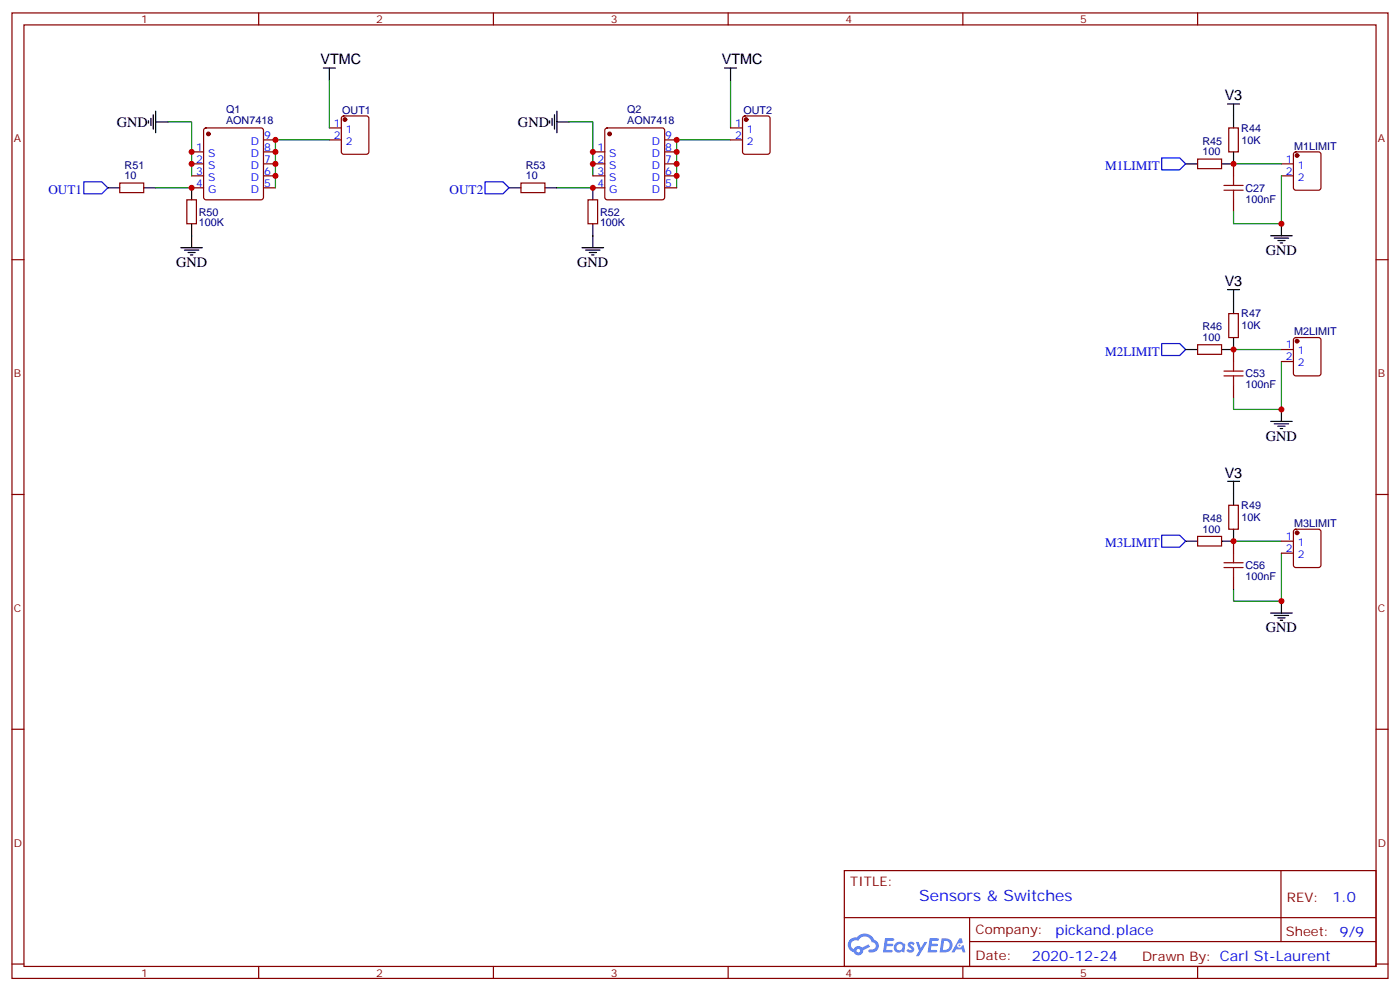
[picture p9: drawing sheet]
<svg xmlns="http://www.w3.org/2000/svg" width="412mm" height="292mm" viewBox="0 0 412 292" stroke-linecap="round" stroke-linejoin="round" font-family="sans-serif">
<g fill="none" stroke="#870000" stroke-width=".35">
<path d="M3.5 3.8h405.4v284.3h-405.4zM7.1 7.3h398.2v277.3h-398.2zM76.2 3.8v3.5M145.3 3.8v3.5M214.5 3.8v3.5M283.6 3.8v3.5M352.8 3.8v3.5M3.5 76.5h3.6M405.3 76.5h3.6M3.5 145.6h3.6M405.3 145.6h3.6M3.5 214.8h3.6"/>
<path d="M405.3 214.8h3.6M248.7 256.4h156.6v28.2h-156.6zM377.3 256.4v20.9M248.7 270.2h156.5M285.6 277.3h119.6M285.6 270.2v14.2M3.5 283.9h3.6M76.2 284.6v3.5M145.3 284.6v3.5M214.5 284.6v3.5M283.6 284.6v3.5M352.8 284.6v3.5"/>
<path d="M405.3 283.9h3.6"/>
</g>
<g fill="#5487ff">
<path d="M267.7 277.6a1.22 1.22 0 0 1 1.7 .2l-.4 .6a.47 .47 0 0 0-.3-.4 .47 .47 0 0 0-.5 .2l.1 .2a1.14 1.14 0 0 1 .8 1.8 1.14 1.14 0 0 1-1.9 0l-.2-.2 .5-.6 .7 .5a.29 .29 0 0 0 .3-.3 .29 .29 0 0 0-.2-.3 1.04 1.04 0 0 1-.6-1.7z"/>
<path d="M260.7 276.3h2.4l.3 .2-.2 .5-1.8 .1-.1 .8h1.5l.3 .4-.3 .4h-1.6l-.2 1.1h1.7l.2 .3-.2 .3-2.6 .1z"/>
<path d="M273.8 276.3h2.4l.3 .2-.1 .5-1.8 .1-.2 .8h1.6l.3 .4-.4 .4h-1.6l-.1 1.1h1.7l.2 .3-.2 .3-2.6 .1z"/>
<path d="M282.6 276.3h.7l.3 1.3-.6 .3a.69 .69 0 0 0-1 .3 .69 .69 0 0 0 .4 .9 .69 .69 0 0 0 .9-.6l.5-.2 .6 2.2h-.8l-.2-.9h-1.8l-.5 .9h-.8z"/>
<path d="M269.8 277.4h.8l.6 1.8 1.1-1.8h.9l-2.6 4.2h-.8l.9-1.5z"/>
<path d="M277.4 276.3l-.6 4.2h1.3a2.11 2.11 0 0 0 2.5-2.1 2.11 2.11 0 0 0-2.5-2.1zM278.1 277.1a1.39 1.39 0 0 1 1.7 1.4 1.39 1.39 0 0 1-1.8 1.3h-.3z"/>
<path d="M263.7 277.9a1.54 1.54 0 0 0-.1 2.2 1.54 1.54 0 0 0 2.2 .1l.6 .3 .3-2.3-.2-.3h-.4a1.49 1.49 0 0 0-2.4 0zM264 278.9a.94 .94 0 0 1 1.8 0 .94 .94 0 0 1-1.8 0z"/>
<path d="M250.4 276.7a2.18 2.18 0 0 0 1.1 3.7 1.44 1.44 0 0 0 1.6 .9 1.44 1.44 0 0 0 1.2-1.4l2-1.1-.5-.7-1.9 1a1.47 1.47 0 0 0-2.4 .4 1.39 1.39 0 0 1-.7-1.9 1.39 1.39 0 0 1 2-.5 2.12 2.12 0 0 1 2.2-1.3 2.12 2.12 0 0 1 1.9 1.7 1.14 1.14 0 0 1 1.1 1.4 1.14 1.14 0 0 1-1.7 .7 .43 .43 0 0 0-.5 .4 .43 .43 0 0 0 .4 .5 1.98 1.98 0 0 0 2.5-1.2 1.98 1.98 0 0 0-1.2-2.6 3.1 3.1 0 0 0-5.3-.6l-.9 .1zM252.3 280a.55 .55 0 0 1 1.1 0 .55 .55 0 0 1-1.1 0z"/>
<circle cx="282.6" cy="278.4" r=".26"/>
</g>
<g fill="none" stroke="#870000" stroke-width=".35">
<path d="M60.2 37.9l.5-.2h16.2l.5 .2 .2 .5v19.7l-.2 .5-.5 .2h-16.2l-.5-.2-.2-.5v-19.7zM97 37.7h3.5M100.8 34.4l.4-.3h6.7l.5 .3 .3 .5v9.8l-.3 .5-.5 .2h-6.7l-.5-.2-.2-.5v-9.8zM178.4 37.9l.5-.2h16.2l.5 .2 .2 .5v19.7l-.2 .5-.5 .2h-16.2l-.5-.2-.2-.5v-19.7zM215.2 37.7h3.5M219 34.4l.4-.3h6.7l.5 .3 .2 .5v9.8l-.2 .5-.5 .2h-6.7l-.5-.2-.2-.5v-9.8zM361.9 37.7h2.9v7h-2.9zM35.3 53.9h7v2.8h-7zM55 58.8h2.9v7.1h-2.9zM56.4 44.7h3.6M56.4 48.3h3.6M56.4 51.8h3.6"/>
<path d="M56.4 55.3h3.6M77.6 44.7h3.5M77.6 48.3h3.5M77.6 51.8h3.5M77.6 55.3h3.5M77.6 41.2h3.5M97 41.2h3.5M153.5 53.9h7v2.8h-7zM173.2 58.8h2.8v7.1h-2.8zM174.6 44.7h3.6M174.6 48.3h3.6M174.6 51.8h3.6"/>
<path d="M174.6 55.3h3.6M195.8 44.7h3.5M195.8 48.3h3.5M195.8 51.8h3.5M195.8 55.3h3.5M195.8 41.2h3.5M215.2 41.2h3.5M352.8 46.8h7v2.9h-7zM363.4 48.3v3.5M363.4 58.8v3.6M377.5 48.3h3.5M377.5 51.8h3.5"/>
<path d="M381.2 44.9l.5-.2h6.7l.5 .2 .2 .5v9.9l-.2 .5-.5 .2h-6.7l-.5-.2-.2-.5v-9.9zM361.9 92.4h2.9v7h-2.9zM381.2 99.6l.5-.2h6.7l.5 .2 .2 .5v9.9l-.2 .5-.5 .2h-6.7l-.5-.2-.2-.5v-9.9zM352.8 101.5h7v2.9h-7zM363.4 102.9v3.6M363.4 113.5v3.6M377.5 102.9h3.5M377.5 106.5h3.5M352.8 158h7v2.8h-7zM361.9 148.8h2.9v7.1h-2.9zM363.4 159.4v3.5M377.5 159.4h3.5"/>
<path d="M381.2 156.1l.5-.2h6.7l.5 .2 .2 .5v9.8l-.2 .5-.5 .2h-6.7l-.5-.2-.2-.5v-9.8zM363.4 170v3.5M377.5 162.9h3.5"/>
</g>
<g fill="#870000" stroke="#870000" stroke-width=".35">
<circle cx="61.4" cy="39.4" r=".53"/>
<circle cx="382.1" cy="45.8" r=".53"/>
<circle cx="101.6" cy="35.2" r=".53"/>
<circle cx="382.1" cy="100.5" r=".53"/>
<circle cx="382.1" cy="156.9" r=".53"/>
<circle cx="219.8" cy="35.2" r=".53"/>
<circle cx="179.6" cy="39.4" r=".53"/>
</g>
<g fill="none" stroke="#000" stroke-width=".35">
<path d="M43.7 35.6v.7M44.4 34.9v2.1M45.2 33.8v4.2M45.9 35.9h3.5M45.9 32.7v6.4M95.2 20h3.6M97 20v3.6M161.9 35.6v.7M162.6 34.9v2.1M163.3 33.8v4.2M164 35.9h3.6M164 32.7v6.4"/>
<path d="M213.4 20h3.6M215.2 20v3.6M361.6 30.6h3.5M363.4 30.6v7.1M31.7 55.3h3.6M42.3 55.3h3.6M56.4 55.3v3.5M149.9 55.3h3.6M160.5 55.3h3.5M174.6 55.3v3.5M349.2 48.3h3.6M363.4 44.7v3.6h-3.6"/>
<path d="M53.3 73h6.3M54.3 73.7h4.3M55.4 74.4h2.1M56.1 75.1h.7M56.4 65.9v7.1M171.4 73h6.4M172.5 73.7h4.2M173.6 74.4h2.1M174.3 75.1h.7M174.6 65.9v7.1M374.3 69.4h6.3M375.4 70.1h4.2"/>
<path d="M376.4 70.8h2.1M377.1 71.5h.7M377.5 65.9v3.5M361.6 85.3h3.5M363.4 85.3v7.1M363.4 99.4v3.5h-3.6M349.2 102.9h3.6M374.3 124.1h6.3M375.4 124.8h4.2M376.4 125.5h2.1M377.1 126.2h.7M377.5 120.6v3.5"/>
<path d="M349.2 159.4h3.6M361.6 141.7h3.5M363.4 141.7v7.1M363.4 155.9v3.5h-3.6M377.5 177v3.6M374.3 180.6h6.3M375.4 181.3h4.2M376.4 182h2.1M377.1 182.7h.7"/>
</g>
<path d="M360.5 56h5.7M360.5 54.6h5.7M363.4 51.8v2.8M363.4 56v2.8M360.5 110.7h5.7M360.5 109.3h5.7M363.4 106.5v2.8M363.4 110.7v2.8M360.5 167.1h5.7M360.5 165.7h5.7M363.4 162.9v2.8M363.4 167.1v2.9" fill="none" stroke="#a10000" stroke-width=".35"/>
<g fill="none" stroke="#008700" stroke-width=".35">
<path d="M49.4 35.9h7v15.9M97 23.6v14.1M167.6 35.9h7v15.9M215.2 23.6v14.1M45.9 55.3h10.5M97 41.2h-15.9v14.1M164 55.3h10.6M215.2 41.2h-15.9v14.1M363.4 48.3h14.1M377.5 51.8v14.1h-14.1v-3.5M363.4 102.9h14.1M377.5 106.5v14.1h-14.1v-3.5"/>
<path d="M363.4 159.4h14.1M377.5 162.9v14.1h-14.1v-3.5"/>
</g>
<path d="M24.7 53.6h5.3l1.7 1.7-1.7 1.8h-5.3zM142.9 53.6h5.3l1.7 1.7-1.7 1.8h-5.3zM342.2 46.5h5.3l1.7 1.8-1.7 1.7h-5.3zM342.2 101.2h5.3l1.7 1.7-1.7 1.8h-5.3zM342.2 157.6h5.3l1.7 1.8-1.7 1.7h-5.3z" fill="none" stroke="#00f" stroke-width=".35"/>
<g fill="#c00">
<circle cx="363.4" cy="48.3" r=".88"/>
<circle cx="377.5" cy="65.9" r=".88"/>
<circle cx="377.5" cy="120.6" r=".88"/>
<circle cx="363.4" cy="102.9" r=".88"/>
<circle cx="377.5" cy="177" r=".88"/>
<circle cx="363.4" cy="159.4" r=".88"/>
<circle cx="56.4" cy="55.3" r=".88"/>
<circle cx="81.1" cy="44.7" r=".88"/>
<circle cx="81.1" cy="48.3" r=".88"/>
<circle cx="81.1" cy="51.8" r=".88"/>
<circle cx="81.1" cy="41.2" r=".88"/>
<circle cx="56.4" cy="48.3" r=".88"/>
<circle cx="56.4" cy="44.7" r=".88"/>
<circle cx="174.6" cy="44.7" r=".88"/>
<circle cx="174.6" cy="48.3" r=".88"/>
<circle cx="199.3" cy="41.2" r=".88"/>
<circle cx="199.3" cy="51.8" r=".88"/>
<circle cx="199.3" cy="48.3" r=".88"/>
<circle cx="199.3" cy="44.7" r=".88"/>
<circle cx="174.6" cy="55.3" r=".88"/>
</g>
<text font-size="4.6" fill="#00f" x="270.8" y="265.4">Sensors &amp; Switches</text>
<g font-size="4.2">
<text x="94.4" y="18.9">VTMC</text>
<text x="212.6" y="18.9">VTMC</text>
<text x="360.8" y="29.5">V3</text>
<text x="34.4" y="37.3">GND</text>
<text x="152.6" y="37.3">GND</text>
<text x="372.9" y="75.1">GND</text>
<text x="51.9" y="78.6">GND</text>
<text x="170" y="78.6">GND</text>
<text x="360.8" y="84.2">V3</text>
<text x="372.9" y="129.8">GND</text>
<text x="360.8" y="140.6">V3</text>
<text x="372.9" y="186.2">GND</text>
</g>
<g font-size="4.2" fill="#00f">
<text x="392.5" y="265.7">1.0</text>
<text x="310.9" y="275.2">pickand.place</text>
<text x="304" y="283">2020-12-24</text>
</g>
<g font-size="3.9" fill="#00f">
<text x="325.5" y="50">M1LIMIT</text>
<text x="14.3" y="57.1">OUT1</text>
<text x="132.5" y="57.1">OUT2</text>
<text x="325.5" y="104.7">M2LIMIT</text>
<text x="325.5" y="161.1">M3LIMIT</text>
</g>
<g font-size="3.9" fill="#800">
<text x="250.5" y="261">TITLE:</text>
<text x="379.1" y="265.7">REV:</text>
<text x="287.4" y="275.2">Company:</text>
<text x="378.7" y="275.8">Sheet: 9/9</text>
<text x="287.4" y="282.9">Date:</text>
<text x="336.4" y="282.9">Drawn By: Carl St-Laurent</text>
</g>
<g font-size="3.2" fill="#800">
<text x="41.6" y="6.8">1</text>
<text x="110.8" y="6.8">2</text>
<text x="179.9" y="6.8">3</text>
<text x="249.1" y="6.8">4</text>
<text x="318.2" y="6.8">5</text>
<text x="4.1" y="41.9">A</text>
<text x="405.9" y="41.9">A</text>
<text x="4.1" y="111.1">B</text>
<text x="405.9" y="111.1">B</text>
<text x="4.1" y="180.2">C</text>
<text x="405.9" y="180.2">C</text>
<text x="4.1" y="249.3">D</text>
<text x="405.9" y="249.3">D</text>
<text x="41.6" y="287.6">1</text>
<text x="110.8" y="287.6">2</text>
<text x="179.9" y="287.6">3</text>
<text x="249.1" y="287.6">4</text>
<text x="318.2" y="287.6">5</text>
</g>
<g font-size="3.2" fill="#000080">
<text x="66.6" y="33.3">Q1</text>
<text x="100.8" y="33.5">OUT1</text>
<text x="184.8" y="33.3">Q2</text>
<text x="219" y="33.5">OUT2</text>
<text x="66.6" y="36.4">AON7418</text>
<text x="184.8" y="36.4">AON7418</text>
<text x="365.6" y="38.8">R44</text>
<text x="354.2" y="45.8">100</text>
<text x="354.2" y="42.6">R45</text>
<text x="365.7" y="42.3">10K</text>
<text x="381.3" y="44.1">M1LIMIT</text>
<text x="36.7" y="52.9">10</text>
<text x="36.7" y="49.7">R51</text>
<text x="154.9" y="52.9">10</text>
<text x="154.9" y="49.7">R53</text>
<text x="366.9" y="59.6">100nF</text>
<text x="366.9" y="56.5">C27</text>
<text x="58.6" y="63.5">R50</text>
<text x="176.7" y="63.5">R52</text>
<text x="58.6" y="66.7">100K</text>
<text x="176.7" y="66.7">100K</text>
<text x="365.6" y="93.5">R47</text>
<text x="354.2" y="100.5">100</text>
<text x="354.2" y="97.3">R46</text>
<text x="365.7" y="97">10K</text>
<text x="381.3" y="98.8">M2LIMIT</text>
<text x="366.9" y="111.2">C53</text>
<text x="366.9" y="114.3">100nF</text>
<text x="365.6" y="149.9">R49</text>
<text x="354.2" y="153.8">R48</text>
<text x="365.7" y="153.5">10K</text>
<text x="381.3" y="155.2">M3LIMIT</text>
<text x="354.2" y="156.9">100</text>
<text x="366.9" y="167.6">C56</text>
<text x="366.9" y="170.8">100nF</text>
</g>
<g font-size="3.2" fill="#00f">
<text x="77.8" y="40.9">9</text>
<text x="98.4" y="37.3">1</text>
<text x="98.4" y="40.9">2</text>
<text x="101.8" y="39.1">1</text>
<text x="196" y="40.9">9</text>
<text x="216.5" y="37.3">1</text>
<text x="216.5" y="40.9">2</text>
<text x="220" y="39.1">1</text>
<text x="57.8" y="47.9">2</text>
<text x="57.8" y="44.4">1</text>
<text x="61.3" y="46.1">S</text>
<text x="73.9" y="46.1">D</text>
<text x="73.9" y="42.6">D</text>
<text x="77.8" y="44.4">8</text>
<text x="77.8" y="47.9">7</text>
<text x="101.8" y="42.6">2</text>
<text x="176" y="47.9">2</text>
<text x="176" y="44.4">1</text>
<text x="179.5" y="46.1">S</text>
<text x="192" y="46.1">D</text>
<text x="192" y="42.6">D</text>
<text x="196" y="44.4">8</text>
<text x="196" y="47.9">7</text>
<text x="220" y="42.6">2</text>
<text x="378.8" y="47.9">1</text>
<text x="57.8" y="51.4">3</text>
<text x="61.3" y="53.2">S</text>
<text x="61.3" y="49.7">S</text>
<text x="73.9" y="49.7">D</text>
<text x="73.9" y="53.2">D</text>
<text x="77.8" y="51.4">6</text>
<text x="176" y="51.4">3</text>
<text x="179.5" y="53.2">S</text>
<text x="179.5" y="49.7">S</text>
<text x="192" y="49.7">D</text>
<text x="192" y="53.2">D</text>
<text x="196" y="51.4">6</text>
<text x="378.8" y="51.4">2</text>
<text x="382.3" y="49.7">1</text>
<text x="382.3" y="53.2">2</text>
<text x="57.8" y="55">4</text>
<text x="61.3" y="56.7">G</text>
<text x="73.9" y="56.7">D</text>
<text x="77.8" y="55">5</text>
<text x="176" y="55">4</text>
<text x="179.5" y="56.7">G</text>
<text x="192" y="56.7">D</text>
<text x="196" y="55">5</text>
<text x="378.8" y="102.6">1</text>
<text x="378.8" y="106.1">2</text>
<text x="382.3" y="104.4">1</text>
<text x="382.3" y="107.9">2</text>
<text x="378.8" y="159">1</text>
<text x="382.3" y="160.8">1</text>
<text x="378.8" y="162.6">2</text>
<text x="382.3" y="164.3">2</text>
</g>
</svg>
